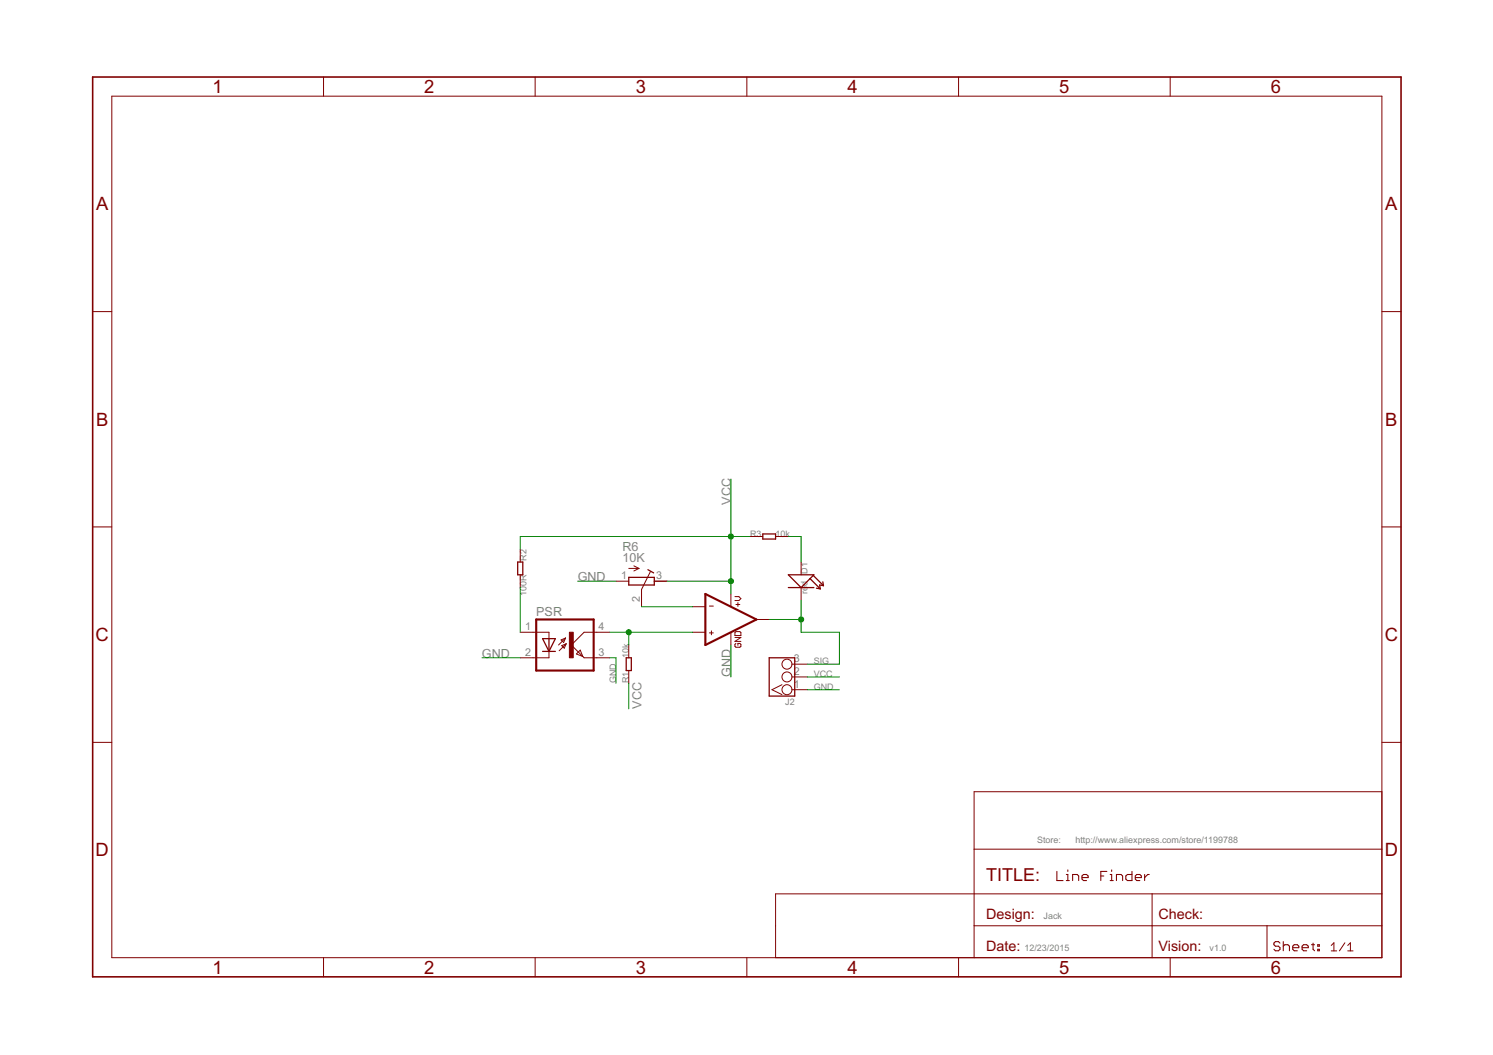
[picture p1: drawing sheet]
<svg xmlns="http://www.w3.org/2000/svg" width="297mm" height="210mm" viewBox="0 0 297 210" stroke-linecap="round" stroke-linejoin="round" font-family="sans-serif">
<g fill="none" stroke="#800000" stroke-width=".25">
<path d="M103 111.8h1v2.6h-1zM125.1 114.9h5.1v1.5h-5.1zM128.9 113.3l1.1 .7M151.8 106.2h2.5v1.1h-2.5zM156.8 114.4h5.1l-2.5 2.5zM156.8 116.9h5.1M161.2 115.1l2 2.1M161.8 114.5l2 2M162.4 117l.8 .2M163.7 115.8l.1 .7M163.8 116.5l-.7-.1 .1 .8M107.9 127.1h2.6l-1.3 2.5z"/>
<path d="M107.9 129.6h2.6M109.2 127.1v2.5M124.6 130.9h1v2.5h-1zM153 130.9h5.1v7.6h-5.1z"/>
</g>
<g fill="none" stroke="#800000" stroke-width=".2">
<path d="M22.2 19.1h252.7v171.4h-252.7zM64.4 15.3v3.8M106.5 15.3v3.8M148.6 15.3v3.8M190.7 15.3v3.8M232.8 15.3v3.8M18.4 62h3.8M274.9 62h3.8M18.4 104.8h3.8M103.5 109.3v2.5M103.5 114.4v2.5M122.6 115.6h2.5"/>
<path d="M125.1 113.1h2M126.1 112.6l1 .5M127.1 113.1l-1 .5M129.4 113.7l-1.8 3.6v3.4M130.2 115.6h2.5M145.4 118.2v2.5M146.2 118.7h.8l.4 .4-.4 .4h-.8M146.8 119.9v.7M149.2 106.7h2.6M154.3 106.7h2.5M159.4 111.8v2.6M159.4 116.9v2.5"/>
<path d="M274.9 104.8h3.8M103.5 125.8h5.7v1.3M109.2 129.6v1.3h-5.7M111.6 127.3l.9-.4-.4 .9zM111.8 128.5l.8-.4-.3 .9zM112.5 126.9l-1.4 1.4M112.6 128.1l-1.3 1.4M114.7 130.1l.7-.8 .6 1.3zM121.3 125.8h-5.1l-2.5 2.5 2.5 2.6h5.1M125.1 128.3v2.6M125.1 133.4v2.6M137.8 120.7h2.5"/>
<path d="M137.8 125.8h2.5M141.1 120.6h.8M141.1 125.9h.8M141.5 125.5v.8M145.4 125.8v2.5M146.2 126.8h1.2l-1.2 .8h1.2M146.4 128l-.2 .2v.4l.2 .2h.8l.2-.2v-.4l-.2-.2h-.4v.4M146.4 120.3h.8M146.4 125.7h.8l.2 .2v.5h-1.2v-.5zM150.5 123.3h2.5M155.6 136.2l-2 1 2 1M157.5 137.2h3.2"/>
<path d="M157.5 134.7h3.2M157.5 132.1h3.2M18.4 147.7h3.8M274.9 157.5h-81.1v33M274.9 147.7h3.8M193.7 177.8h-39.4v12.7M193.8 177.8h81.1M193.8 169h81.1M229.2 177.8v12.7M64.4 190.5v3.9M106.5 190.5v3.9M148.6 190.5v3.9"/>
<path d="M190.7 190.5v3.9M193.8 184.2h81.1M232.8 190.5v3.9M252.1 184.2v6.3M264.9 188.1l.5-.5v1.6M264.9 189.2h1M267.6 187.6l-1.1 1.6M268.1 189.2h1.1M268.1 188.1l.6-.5v1.6"/>
<circle cx="156.6" cy="137.2" r=".99"/>
<circle cx="156.6" cy="134.7" r=".99"/>
<circle cx="156.6" cy="132.1" r=".99"/>
</g>
<path d="M140.3 118.2l10.2 5.1-10.2 5zM106.7 123.3h11.4v10.1h-11.4z" fill="none" stroke="#800000" stroke-width=".42"/>
<path d="M113.3 125.8h.7v5.1h-.7z" fill="#800000" stroke="#800000" stroke-width=".2"/>
<g fill="none" stroke="#800000" stroke-width=".21">
<path d="M210.3 173.4v1.8h1.2M212.2 175.2h.5M212.2 174h.2v1.2M212.4 173.1v.3M213.4 175.2v-1.2h.9l.3 .3v.9M215.3 174.6h1.2v-.3l-.3-.3h-.6l-.3 .3v.6l.3 .3h.6M219 174.3h.6M220.2 173.4h-1.2v1.8M220.9 175.2h.6M220.9 174h.3v1.2M221.2 173.1v.3M222.1 175.2v-1.2h.9l.4 .3v.9"/>
<path d="M225.2 173.4v1.8h-.9l-.3-.3v-.6l.3-.3h.9M225.9 174.6h1.2v-.3l-.3-.3h-.6l-.3 .3v.6l.3 .3h.6M227.7 174v1.2M228.6 174h-.3l-.6 .6M254.7 187.6l-.3-.3h-.7l-.3 .3v.4l.3 .3h.7l.3 .3v.3l-.3 .3h-.7l-.3-.3M255.3 187.3v1.9M255.3 188.3l.3-.3h.6l.3 .3v.9M257.2 188.6h1.2v-.3l-.3-.3h-.6l-.3 .3v.6l.3 .3h.6M259.1 188.6h1.2v-.3l-.3-.3h-.6l-.3 .3v.6l.3 .3h.6M260.9 188h.6M261.2 187.6v1.3l.3 .3M262.2 188h.3v.3h-.3z"/>
<path d="M262.2 188.9h.3v.3h-.3z"/>
</g>
<path d="M18.4 15.3h260.3v179.1h-260.3z" fill="none" stroke="#800000" stroke-width=".32"/>
<g fill="none" stroke="#008000" stroke-width=".2">
<path d="M145.4 95.3v22.9M103.5 116.9v8.9M114.9 115.6h7.7M132.7 115.6h12.7M149.2 106.7h-45.7v2.6M156.8 106.7h2.6v5.1M159.4 119.4v6.4h7.6v6.3h-6.3M95.9 130.9h7.6M121.3 125.8h16.5M121.3 130.9h1.3v5.1M125.1 125.8v2.5M125.1 136v5"/>
<path d="M127.6 120.7h10.2M145.4 128.3v6.4M153 123.3h6.4M160.7 134.7h6.3M160.7 137.2h6.3"/>
</g>
<g fill="#008000" stroke="#008000" stroke-width=".2">
<circle cx="159.4" cy="123.3" r=".51"/>
<circle cx="145.4" cy="115.6" r=".51"/>
<circle cx="145.4" cy="106.7" r=".51"/>
<circle cx="125.1" cy="125.8" r=".51"/>
</g>
<g font-size="4.1" fill="#800000">
<text x="42.3" y="18.5">1</text>
<text x="84.4" y="18.5">2</text>
<text x="126.5" y="18.5">3</text>
<text x="168.6" y="18.5">4</text>
<text x="210.7" y="18.5">5</text>
<text x="252.9" y="18.5">6</text>
<text x="19.1" y="41.9">A</text>
<text x="275.6" y="41.9">A</text>
<text x="19.1" y="84.7">B</text>
<text x="275.6" y="84.7">B</text>
<text x="19" y="127.6">C</text>
<text x="275.5" y="127.6">C</text>
<text x="19" y="170.4">D</text>
<text x="275.5" y="170.4">D</text>
<text x="42.3" y="193.7">1</text>
<text x="84.4" y="193.7">2</text>
<text x="126.5" y="193.7">3</text>
<text x="168.6" y="193.7">4</text>
<text x="210.7" y="193.7">5</text>
<text x="252.9" y="193.7">6</text>
</g>
<text font-size="4" fill="#800000" x="196.2" y="175.3">TITLE:</text>
<g font-size="3.2" fill="#800000">
<text x="196.2" y="182.9">Design:</text>
<text x="230.5" y="182.9">Check:</text>
<text x="196.2" y="189.3">Date:</text>
<text x="230.5" y="189.3">Vision:</text>
</g>
<g font-size="2.8" fill="#808080">
<text x="145.4" y="100.4" transform="rotate(-90 145.4 100.4)">VCC</text>
<text x="123.8" y="111.8">10K</text>
<text x="123.8" y="109.7">R6</text>
<text x="114.9" y="115.6">GND</text>
<text x="106.7" y="122.6">PSR</text>
<text x="95.9" y="130.9">GND</text>
<text x="145.4" y="134.7" transform="rotate(-90 145.4 134.7)">GND</text>
<text x="127.6" y="141" transform="rotate(-90 127.6 141)">VCC</text>
</g>
<g font-size="2.4" fill="#808080">
<text x="123.6" y="115.3">1</text>
<text x="127.3" y="119.7" transform="rotate(-90 127.3 119.7)">2</text>
<text x="130.5" y="115.3">3</text>
<text x="104.5" y="125.4">1</text>
<text x="119.1" y="125.4">4</text>
<text x="104.5" y="130.5">2</text>
<text x="119.1" y="130.5">3</text>
<text x="157.9" y="131.8">3</text>
<text x="157.9" y="136.9">1</text>
<text x="157.9" y="134.3">2</text>
</g>
<g font-size="2" fill="#808080">
<text x="149.2" y="106.7">R3</text>
<text x="154.3" y="106.7">10k</text>
<text x="104.8" y="111.6" transform="rotate(-90 104.8 111.6)">R2</text>
<text x="104.8" y="118.6" transform="rotate(-90 104.8 118.6)">100R</text>
<text x="160.7" y="118.2" transform="rotate(-90 160.7 118.2)">re</text>
<text x="160.7" y="116.6" transform="rotate(-90 160.7 116.6)">d</text>
<text x="160.7" y="114.1" transform="rotate(-90 160.7 114.1)">D1</text>
<text x="125.1" y="130.9" transform="rotate(-90 125.1 130.9)">10k</text>
<text x="122.6" y="135.9" transform="rotate(-90 122.6 135.9)">GND</text>
<text x="125.1" y="135.9" transform="rotate(-90 125.1 135.9)">R1</text>
<text x="161.9" y="132.1">SIG</text>
<text x="161.9" y="134.7">VCC</text>
<text x="161.9" y="137.2">GND</text>
<text x="156.2" y="140.3">J2</text>
<text x="206.4" y="167.7">Store:</text>
<text x="214" y="167.7">http://www.aliexpress.com/store/1199788</text>
<text x="207.6" y="182.9">Jack</text>
<text x="203.8" y="189.3">12/23/2015</text>
<text x="240.6" y="189.3">v1.0</text>
</g>
</svg>
